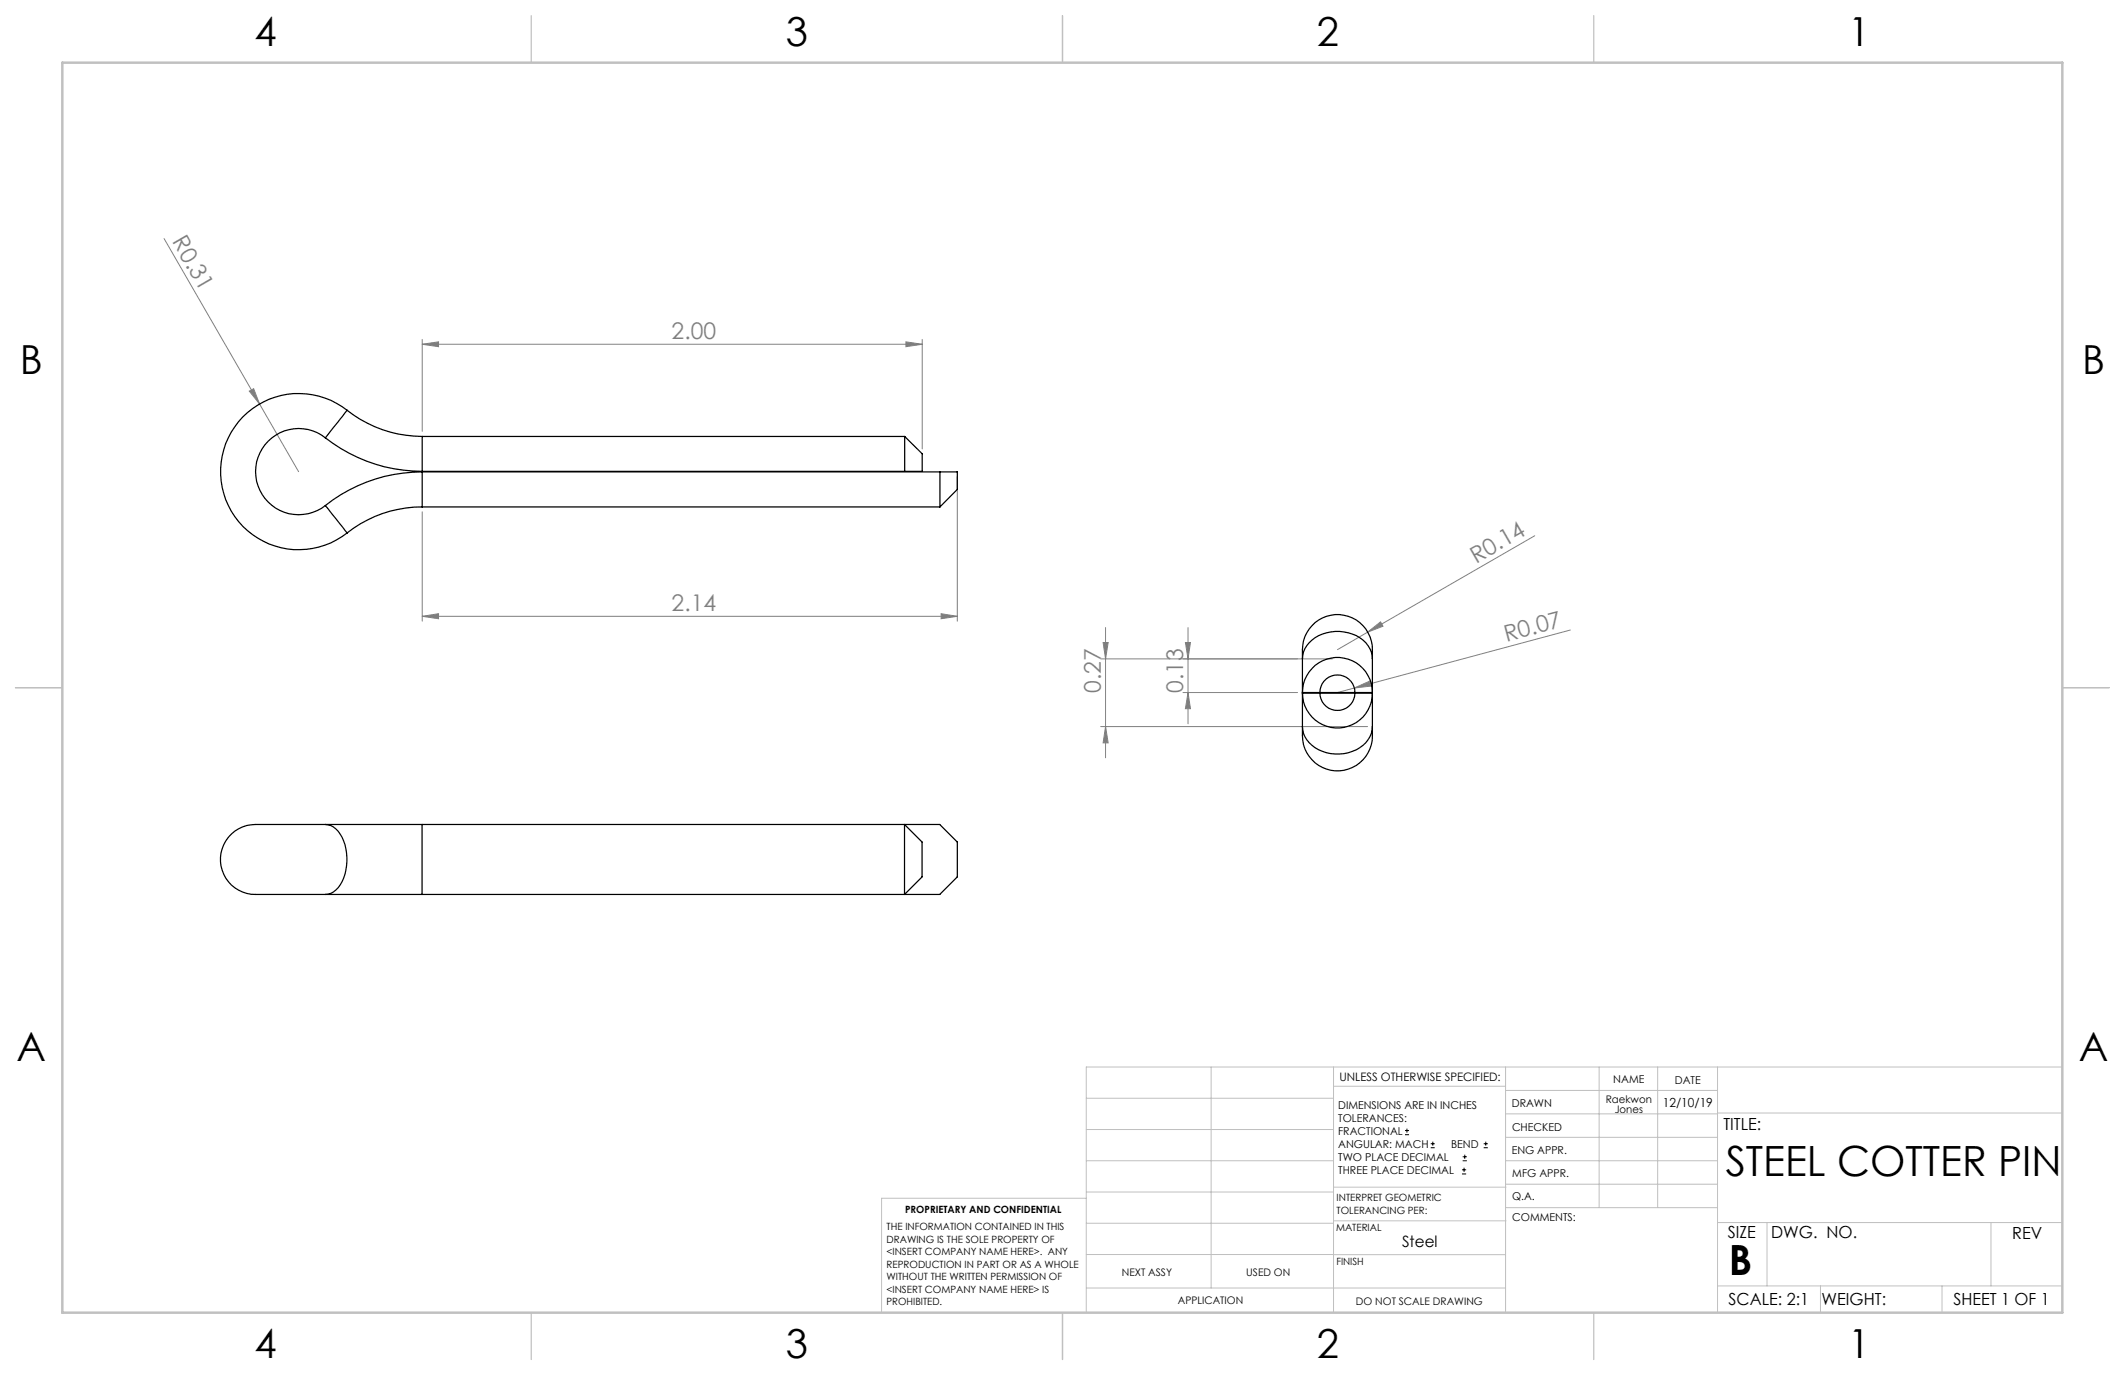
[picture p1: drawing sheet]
<svg xmlns="http://www.w3.org/2000/svg" width="432mm" height="279mm" viewBox="0 0 432 279" stroke-linecap="round" stroke-linejoin="round" font-family="sans-serif">
<g fill="none" stroke="#000" stroke-width=".2">
<path d="M285.5 230.6h.8M285.5 229.7h.8M285.9 229.3v.9M290.7 233.2h.8M290.7 232.4h.8M291.1 232v.8M297.1 238.5h.8M297.1 237.7h.8M297.2 235.9h.9M297.2 235.1h.9M297.5 237.3v.8M297.6 234.6v.9"/>
<path d="M301.5 233.2h.8M301.5 232.4h.8M301.9 232v.8"/>
</g>
<g fill="none" stroke="#808080" stroke-width=".2">
<path d="M33.3 48.5l19.4 33.6M50.7 79.5l.8-.5 1.2 3.1zM85.8 70l3.3-.5v.9zM85.8 69v18.7M85.8 70h101.6M184.1 69.5l3.3 .5-3.3 .4zM187.4 69v22.2M52.7 82.1l8 13.7M194.5 96.9v29.3M85.8 104v22.2M311.9 108.9l-34 19.5M85.8 125.2l3.3-.5v1z"/>
<path d="M85.8 125.2h108.7M191.2 124.7l3.3 .5-3.3 .5zM223.7 133.9h47.1M224.2 130.6h1l-.6 3.3zM224.6 127.5v26.5M240.9 130.6h1l-.5 3.3zM241.4 127.5v19.6M275.2 139.8l3.1-1.4 .2 1zM275.2 139.8l-3.4 .9M277.9 128.4l2.6-2 .5 .8zM277.9 128.4l-6.1 3.6M319.1 128l-43.9 11.8"/>
<path d="M223.7 147.6h54.2M224.6 147.6l.6 3.4h-1zM240.4 140.7h23.3M241.4 140.7l.5 3.3h-1z"/>
</g>
<g fill="none" stroke="#c0c0c0" stroke-width=".2">
<path d="M246.1 216.8v44.9M271 216.8v49.9M305.9 216.8v49.9M324.9 216.8v28.6M336.8 216.8v28.6M349 216.8v49.9M419.1 216.8h-198.4v49.9M220.7 235.9h50.3M220.7 229.5h50.3M220.7 223.2h50.3M271 220.7h34.9M305.9 231.1h43.1"/>
<path d="M305.9 226.3h43.1M305.9 221.6h43.1M305.9 235.9h43.1M349 226.2h70.1M220.7 248.6h50.3M220.7 242.2h50.3M220.7 254.9h50.3M220.7 243.5h-41.6v23.2M271 255h34.9M271 248.1h35M271 241.2h35M305.9 240.6h43.1"/>
<path d="M306 245.4h43M349 248.4h70.1M359.1 248.4v12.9M404.6 248.4v12.9M220.7 261.7h85.2M349 261.3h70.1M369.9 261.3v5.4M394.6 261.3v5.4"/>
</g>
<path d="M108 3.2v9.5M215.9 3.2v9.5M323.8 3.2v9.5M3.1 139.7h9.6M419.1 139.7h9.5M108 266.7v9.6M215.9 266.7v9.6M323.8 266.7v9.6" fill="none" stroke="#c0c0c0" stroke-width=".25"/>
<path d="M12.7 12.7h406.4v254h-406.4z" fill="none" stroke="#c0c0c0" stroke-width=".5"/>
<g fill="#808080">
<path d="M50.7 79.5l.8-.5 1.2 3.1z"/>
<path d="M275.2 139.8l3.1-1.4 .2 1z"/>
<path d="M277.9 128.4l2.6-2 .5 .8z"/>
<path d="M191.2 124.7l3.3 .5-3.3 .5zM85.8 125.2l3.3-.5v1z"/>
<path d="M85.8 70l3.3-.5v.9zM184.1 69.5l3.3 .5-3.3 .4z"/>
<path d="M241.4 140.7l.5 3.3h-1zM240.9 130.6h1l-.5 3.3z"/>
<path d="M224.2 130.6h1l-.6 3.3zM224.6 147.6l.6 3.4h-1z"/>
</g>
<g fill="none" stroke="#000" stroke-width=".25">
<path d="M66.1 89a8.8 8.8 0 0 0-11.8 .9 8.8 8.8 0 0 0 0 11.9 8.8 8.8 0 0 0 11.8 .9M66.1 89a31.9 31.9 0 0 0 19.7 6.8M70.5 83.4a15.9 15.9 0 0 0-21.5 1.7 15.9 15.9 0 0 0 0 21.5 15.9 15.9 0 0 0 21.5 1.7M70.5 83.4a24.7 24.7 0 0 0 15.3 5.3M70.5 83.4l-4.4 5.6M85.8 95.9h108.7v3.5l-3.5 3.6M85.8 95.9a31.6 31.6 0 0 0-19.7 6.8M85.8 95.9v7.1M85.8 88.7v7.1M85.8 88.7h98M183.8 88.7v7.1M183.8 88.7l3.6 3.5v3.6h-101.6"/>
<path d="M191 95.9v7.1M66.1 102.7l4.4 5.6M85.8 103a24.4 24.4 0 0 0-15.3 5.3M85.8 103h105.2M264.7 133.9v-.6a7.2 7.2 0 0 1 4.2-7.8 7.2 7.2 0 0 1 8.6 2.3 9.3 9.3 0 0 1 1.4 5.5v.6M264.7 133.9v6.8M264.7 133.9a6.1 6.1 0 0 1 5.7-5.5 7.7 7.7 0 0 1 8 3.4l.4 1.4 .1 .7M278.9 133.9v6.8M264.7 147.6v.6a7.2 7.2 0 0 0 4.2 7.8 7.2 7.2 0 0 0 8.6-2.3 9.3 9.3 0 0 0 1.4-5.5v-.6M264.7 140.8a7.1 7.1 0 0 0 7.1 7.1 7.1 7.1 0 0 0 7.1-7.1M264.7 140.7a7.1 7.1 0 0 1 7.1-7.1 7.1 7.1 0 0 1 7.1 7.1M264.7 140.8v6.8"/>
<path d="M264.7 147.6a6 6 0 0 0 4.9 5.4 7.9 7.9 0 0 0 8.8-3.3l.4-1.4 .1-.7M264.7 140.7v.1M264.7 140.8h14.2M264.7 140.7h14.2M268.2 140.8a3.5 3.5 0 0 0 3.6 3.6 3.5 3.5 0 0 0 3.5-3.6M268.2 140.7a3.5 3.5 0 0 1 3.6-3.5 3.5 3.5 0 0 1 3.5 3.5M278.9 140.8v6.8M278.9 140.7v.1M66.1 167.5h-12.9a7.2 7.2 0 0 0-7.8 4.3 7.2 7.2 0 0 0 2.3 8.6 9.2 9.2 0 0 0 5.5 1.4h12.9M66.1 167.5a4.4 4.4 0 0 1 3.7 3.4 10.3 10.3 0 0 1-1.1 9.5 3.5 3.5 0 0 1-2.6 1.4M66.1 167.5h19.7M85.8 167.5v14.3"/>
<path d="M85.8 167.5h105.2l3.5 3.6v7.1l-3.5 3.6h-105.2M183.8 167.5l3.6 3.6v7.1l-3.6 3.6zM66.1 181.8h19.7"/>
</g>
<g font-size="8.5">
<text x="350.7" y="239">STEEL COTTER PIN</text>
<text x="351.3" y="259">B</text>
</g>
<g font-size="8.1">
<text x="51.7" y="9.3">4</text>
<text x="159.7" y="9.3">3</text>
<text x="267.6" y="9.3">2</text>
<text x="375.6" y="9.3">1</text>
<text x="4" y="76">B</text>
<text x="423.1" y="76">B</text>
<text x="3.3" y="215.7">A</text>
<text x="422.4" y="215.7">A</text>
<text x="51.7" y="276">4</text>
<text x="159.7" y="276">3</text>
<text x="267.6" y="276">2</text>
<text x="375.6" y="276">1</text>
</g>
<g font-size="4.7" fill="#808080">
<text x="34.9" y="49.1" transform="rotate(60 34.9 49.1)">R0.31</text>
<text x="136.5" y="68.9">2.00</text>
<text x="300" y="114.6" transform="rotate(-30 300 114.6)">R0.14</text>
<text x="136.5" y="124.2">2.14</text>
<text x="306.1" y="130.5" transform="rotate(-15 306.1 130.5)">R0.07</text>
<text x="223.7" y="140.9" transform="rotate(-90 223.7 140.9)">0.27</text>
<text x="240.4" y="140.9" transform="rotate(-90 240.4 140.9)">0.13</text>
</g>
<g font-size="3.4">
<text x="350.2" y="229.5">TITLE:</text>
<text x="351.1" y="251.6">SIZE</text>
<text x="359.9" y="251.6">DWG. NO.</text>
<text x="408.9" y="251.7">REV</text>
<text x="351.2" y="265.2">SCALE: 2:1</text>
<text x="370.1" y="265.3">WEIGHT:</text>
<text x="396.9" y="265.2">SHEET 1 OF 1</text>
</g>
<text font-size="3.2" x="284.9" y="253.3">Steel</text>
<text font-size="2.5" x="337.9" y="224.9">12/10/19</text>
<text font-size="2.4" x="272.2" y="219.7">UNLESS OTHERWISE SPECIFIED:</text>
<g font-size="2.2">
<text x="327.8" y="220.1">NAME</text>
<text x="340.3" y="220.2">DATE</text>
<text x="271.9" y="225.3">DIMENSIONS ARE IN INCHES</text>
<text x="271.9" y="227.9">TOLERANCES:</text>
<text x="307.2" y="224.9">DRAWN</text>
<text x="271.9" y="230.6">FRACTIONAL</text>
<text x="271.9" y="233.2">ANGULAR: MACH</text>
<text x="294.9" y="233.2">BEND</text>
<text x="307.3" y="229.8">CHECKED</text>
<text x="271.9" y="235.9">TWO PLACE DECIMAL</text>
<text x="271.9" y="238.5">THREE PLACE DECIMAL</text>
<text x="307.2" y="234.5">ENG APPR.</text>
<text x="307.3" y="239.2">MFG APPR.</text>
<text x="307.3" y="243.9">Q.A.</text>
<text x="307.3" y="248.1">COMMENTS:</text>
</g>
<g font-size="2.1">
<text x="326.3" y="224.1">Raekwon</text>
<text x="328.1" y="226.2">Jones</text>
<text x="227.9" y="259.2">NEXT ASSY</text>
<text x="253.3" y="259.2">USED ON</text>
<text x="239.3" y="265">APPLICATION</text>
<text x="275.5" y="265.1">DO NOT SCALE DRAWING</text>
</g>
<g font-size="2">
<text x="271.6" y="244.1">INTERPRET GEOMETRIC</text>
<text x="180.2" y="250">THE INFORMATION CONTAINED IN THIS</text>
<text x="183.9" y="246.4">PROPRIETARY AND CONFIDENTIAL</text>
<text x="271.5" y="250.2">MATERIAL</text>
<text x="271.6" y="246.6">TOLERANCING PER:</text>
<text x="180.2" y="252.5">DRAWING IS THE SOLE PROPERTY OF</text>
<text x="180.2" y="255.1">&lt;INSERT COMPANY NAME HERE&gt;. ANY</text>
<text x="180.2" y="257.6">REPRODUCTION IN PART OR AS A WHOLE</text>
<text x="271.5" y="257">FINISH</text>
<text x="180.2" y="260.1">WITHOUT THE WRITTEN PERMISSION OF</text>
<text x="180.2" y="262.6">&lt;INSERT COMPANY NAME HERE&gt; IS</text>
<text x="180.2" y="265.2">PROHIBITED.</text>
</g>
</svg>
